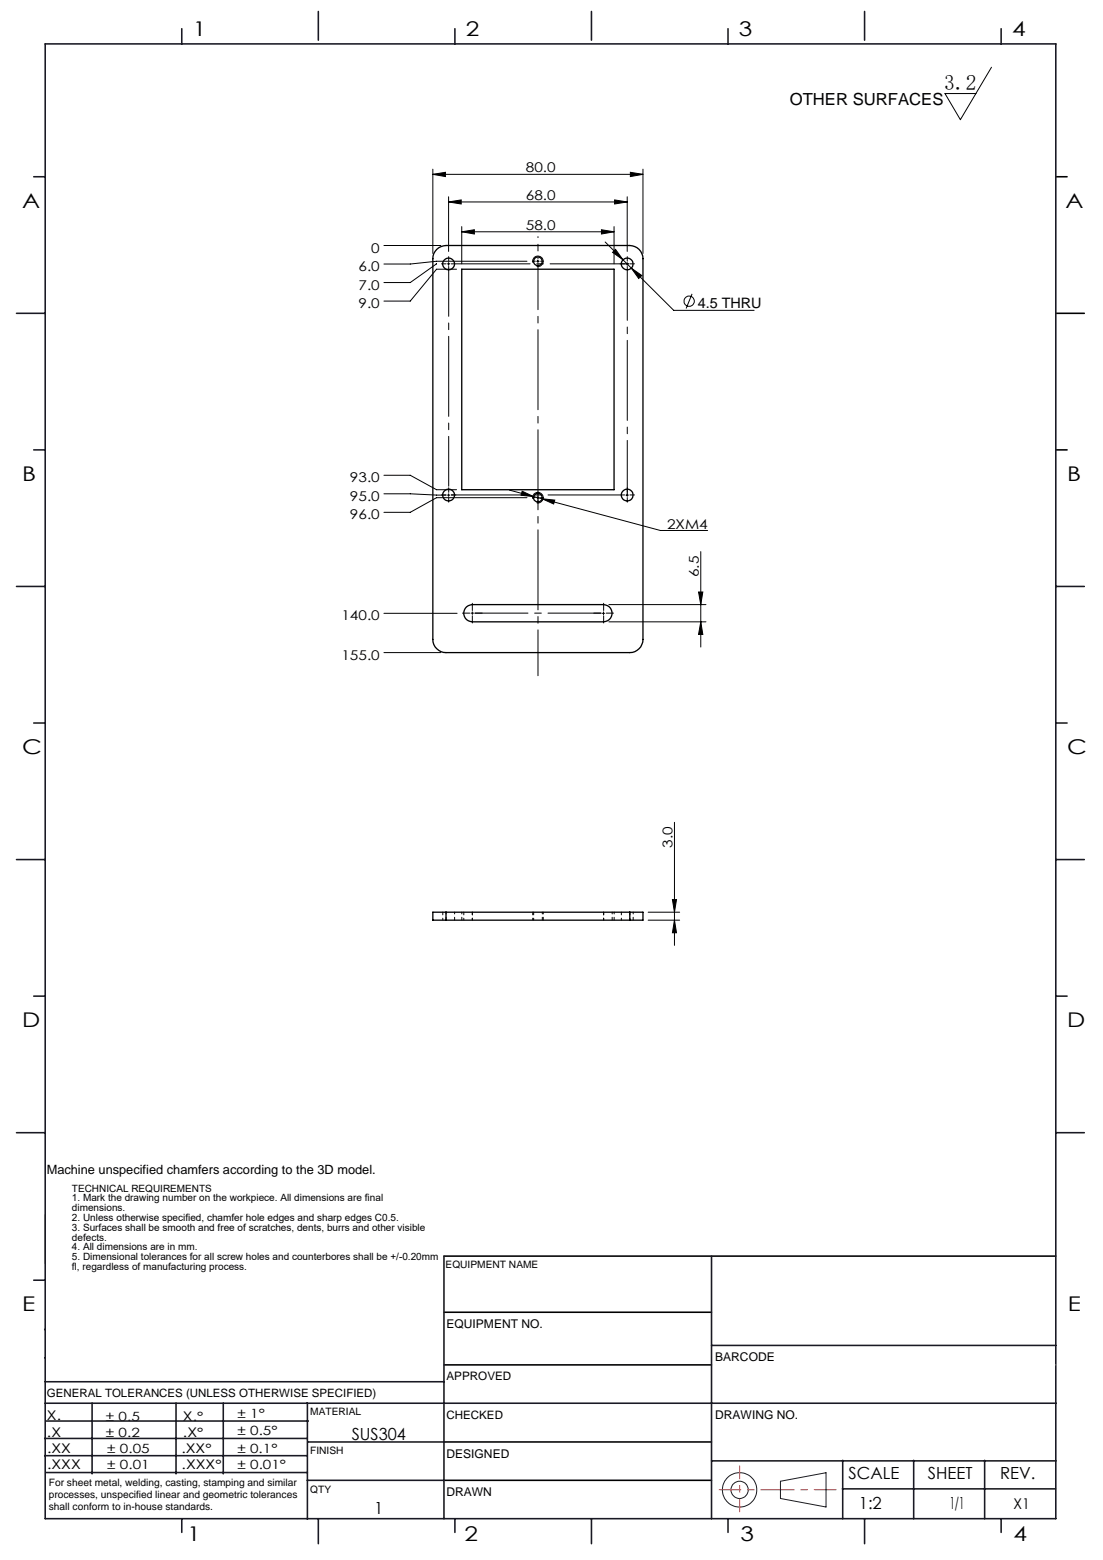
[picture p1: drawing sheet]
<svg xmlns="http://www.w3.org/2000/svg" width="210mm" height="297mm" viewBox="0 0 210 297" stroke-linecap="round" stroke-linejoin="round" font-family="sans-serif">
<g fill="none" stroke="#000" stroke-width=".19">
<path d="M188.8 12.8l-6 10-2.9-5h5.9M82.4 33.2l2.4-.4v.8zM82.4 32.2v16.1M82.4 33.2h40M85.4 38.4l2.4-.3v.7zM85.4 37.5v10.4M85.4 38.4h34M117 38.1l2.4 .3-2.4 .4zM119.4 37.5v10.4M120 32.8l2.4 .4-2.4 .4zM122.4 32.2v16.1M73.1 46.7h10.8"/>
<path d="M83 50.2l-4.9 3.6h-5M85.2 50.2h.5M85.4 50v.5M86.9 51.3h-3.8l-5 6h-5M87.9 44.1l2.4-.4v.9zM87.9 43.1v7.1M87.9 44.1h29M100.3 49.7h-17.2l-5 .6h-5M101.5 50a1 1 0 0 1 .8-1.2 1 1 0 0 1 1.1 1 1 1 0 0 1-1.2 .9M102.2 49.7h.5M102.4 49.5v.5M114.5 43.7l2.4 .4-2.4 .5z"/>
<path d="M115.2 46.1l13.1 13h15.3M116.6 48l.6-.5 1.4 2zM116.9 43.1v7.1M119.2 50.2h.5M119.4 50v.5M120.2 51l2 1.5-.6 .5zM131.8 55.9l-1.2 2.8M73.1 94h5l6.8 .3M73.1 90.5h5l5 2.7h3.8M85.2 94.3h.5M85.4 94v.5M97 93.3l4.6 1.2"/>
<path d="M99.4 93.5l2.2 1-2.4-.2zM100.3 94.8h-17.2l-5 2.7h-5M101.5 95a.99 .99 0 0 1 .8-1.2 .99 .99 0 0 1 1.1 1 .99 .99 0 0 1-1.2 .9M101.6 94.5l1.6 .5M102.2 94.8h.5M102.4 94.5v.5M103.2 95l2.4 .2-.2 .8zM103.2 95l22.5 6h9M119.2 94.3h.5M119.4 94v.5M73.1 116.8h13.9M114.7 116.8h.4"/>
<path d="M114.9 116.5v.5M115.9 115.1h18.5M115.9 118.4h18.5M133 112.7h.8l-.4 2.4zM133.4 105v18.2M133.4 118.4l.4 2.4h-.8zM73.1 124.2h10.8M128.4 156.6v23.4M123.4 173.7h6M123.4 175.2h6M128 171.3h.8l-.4 2.4zM128.4 175.2l.4 2.4h-.8z"/>
<circle cx="131.2" cy="57.3" r=".98"/>
</g>
<g fill="none" stroke="#191924" stroke-width=".19">
<path d="M8.6 231.2v9.4M148.6 282l8.7-1.6v6.5l-8.7-1.6z"/>
<circle cx="140.8" cy="283.7" r="3.3"/>
<circle cx="140.8" cy="283.7" r="1.64"/>
</g>
<path d="M102.4 49.2v-4.1" fill="none" stroke="#000" stroke-width=".19" stroke-dasharray="15.2 1.3 1.3 1.3" stroke-dashoffset="15.1"/>
<g fill="none" stroke="#000" stroke-width=".19" stroke-dasharray="15.2 1.3 1.3 1.3">
<path d="M84.9 50.2h-.8M85.4 49.7v-.8M101.9 49.7h-.5M102.9 49.7h.6M118.9 50.2h-.8M119.4 49.7v-.8M119.9 50.2h.9M84.9 94.2h-.8M85.4 93.7v-.8M85.4 94.7v.9M85.9 94.2h.9M101.9 94.7h-.5"/>
<path d="M102.4 94.2v-.5M102.4 95.2v.6M102.9 94.7h.6M119.4 93.7v-.8M119.4 94.7v.9M119.9 94.2h.9M89.4 116.7h-1.3M89.9 116.7v.3M89.9 116.7h.3M89.9 116.7v-.2M89.9 116.7h-.2M89.9 117.2v1.4"/>
<path d="M89.9 116.2v-1.3M90.4 116.7h1.4M114.4 116.7h-1.3M114.9 117.2v1.4M114.9 116.2v-1.3M115.4 116.7h1.4"/>
</g>
<path d="M102.4 50.2v78.4" fill="none" stroke="#000" stroke-width=".19" stroke-dasharray="15.2 1.3 1.3 1.3" stroke-dashoffset="6.5"/>
<path d="M119.4 50.7v43.4" fill="none" stroke="#000" stroke-width=".19" stroke-dasharray="15.2 1.3 1.3 1.3" stroke-dashoffset="5"/>
<path d="M118.9 94.2h-33" fill="none" stroke="#000" stroke-width=".19" stroke-dasharray="15.2 1.3 1.3 1.3" stroke-dashoffset=".6"/>
<path d="M85.4 50.7v41.9" fill="none" stroke="#000" stroke-width=".19" stroke-dasharray="15.2 1.3 1.3 1.3" stroke-dashoffset="5.7"/>
<path d="M85.9 50.2h33.8" fill="none" stroke="#000" stroke-width=".19" stroke-dasharray="15.2 1.3 1.3 1.3" stroke-dashoffset=".2"/>
<path d="M114.4 116.7h-24" fill="none" stroke="#000" stroke-width=".19" stroke-dasharray="15.2 1.3 1.3 1.3" stroke-dashoffset="5.1"/>
<g fill="none" stroke="#000" stroke-width=".19" stroke-dasharray="1.3 .6" stroke-dashoffset=".8">
<path d="M84.3 173.7v1.5M84.9 175.2v-1.5M86.6 175.2v-1.5M87.9 175.2v-1.5M88.3 173.7v1.5M89.9 173.7v1.5M101.4 173.7v1.5M101.6 173.7v1.5M103.3 175.2v-1.5M103.4 175.2v-1.5M114.9 173.7v1.5M116.6 175.2v-1.5"/>
<path d="M116.9 175.2v-1.5M118.3 173.7v1.5M119.9 173.7v1.5M120.6 175.2v-1.5"/>
</g>
<path d="M201 33.7h2.2M201 59.7h5.4M201 85.7h2.2M84.5 239.1h116.5M84.6 259.9h50.9M84.6 249.8h50.9M84.6 274.5h50.9M84.5 281.8h51" fill="none" stroke="#000" stroke-width=".3"/>
<path d="M136.9 283.6h22.3" fill="none" stroke="#f00" stroke-width=".19" stroke-dasharray="6.3 1.3 1.3 1.3" stroke-dashoffset="2.2"/>
<path d="M140.8 287.8v-8.7" fill="none" stroke="#f00" stroke-width=".19" stroke-dasharray="6.3 1.3 1.3 1.3" stroke-dashoffset="3.9"/>
<g fill="none" stroke="#191924" stroke-width=".3">
<path d="M8.6 8.4h192.4v280.7h-192.4zM34.6 5.5v2.9M60.6 2.2v5.5M86.6 5.5v2.9M112.6 2.2v5.5M138.6 5.5v2.9M164.6 2.2v5.5M190.6 5.5v2.9M6.4 33.7h2.2M3.1 59.7h5.5M6.4 85.7h2.2M3.1 111.7h5.5"/>
<path d="M201 111.7h5.4M6.4 137.7h2.2M201 137.7h2.2M3.1 163.7h5.5M201 163.7h5.4M6.4 189.6h2.2M201 189.6h2.2M3.1 215.6h5.5M201 215.6h5.4M84.5 239.1v50M135.5 239.1v50M6.4 243.7h2.2"/>
<path d="M8.5 253.1h.1M8.6 258.5h.1M135.5 256.1h65.5M8.5 277.1h49.9M8.5 273.9h49.9M8.6 267.2h192.4M8.6 263.1h75.9M8.8 270.5h49.9M17.5 267.2v13.4M33.5 267.2v13.4M42.5 267.2v13.4M58.5 267.2v22"/>
<path d="M58.6 274.5h26M135.5 278.1h65.5M160.4 278v11.1M174 278v11.1M187.5 278v11.1M8.8 280.3h49.7M34.6 289.1v2.6M58.5 281.8h26M60.6 289.1v4.8M86.6 289.1v2.6M112.6 289.1v4.8M138.6 289.1v2.6"/>
<path d="M160.4 283.5h40.5M164.6 289.1v4.8M190.6 289.1v2.6"/>
</g>
<path d="M201 259.9h.1" fill="none" stroke="#c0c0c0" stroke-width=".19"/>
<g fill="#000">
<path d="M87.9 44.1l2.4-.4v.9zM114.5 43.7l2.4 .4-2.4 .5zM85.4 38.4l2.4-.3v.7zM117 38.1l2.4 .3-2.4 .4zM82.4 33.2l2.4-.4v.8zM120 32.8l2.4 .4-2.4 .4z"/>
<path d="M117.2 47.5l-.6 .5 2 1.5zM120.2 51l1.4 2 .6-.5zM99.4 93.5l-.2 .8 2.4 .2zM103.2 95l2.2 1 .2-.8z"/>
<path d="M133 112.7h.8l-.4 2.4zM133.4 118.4l.4 2.4h-.8z"/>
<path d="M128 171.3h.8l-.4 2.4zM128.4 175.2l.4 2.4h-.8z"/>
</g>
<g fill="none" stroke="#000" stroke-width=".25">
<path d="M83.1 47.5a2.72 2.72 0 0 1 1.8-.8h35a2.53 2.53 0 0 1 2.5 2.5v72.5a2.53 2.53 0 0 1-2.5 2.5h-35a2.53 2.53 0 0 1-2.5-2.5v-72.5a2.32 2.32 0 0 1 .7-1.7zM87.9 51.3h29v41.9h-29zM88.8 115.5l1.1-.4h25a1.64 1.64 0 0 1 1.6 1.6 1.64 1.64 0 0 1-1.6 1.7h-25a1.65 1.65 0 0 1-1.5-1.1 1.65 1.65 0 0 1 .4-1.8zM84.9 173.7h-2.5v1.5h2.5M84.9 173.7v1.5M84.9 175.2h35M84.9 173.7h35M119.9 173.7h2.5v1.5h-2.5M119.9 173.7v1.5"/>
<circle cx="85.4" cy="50.2" r="1.12"/>
<circle cx="102.4" cy="49.8" r=".83"/>
<circle cx="119.4" cy="50.2" r="1.12"/>
<circle cx="85.4" cy="94.3" r="1.13"/>
<circle cx="102.4" cy="94.7" r=".82"/>
<circle cx="119.4" cy="94.3" r="1.13"/>
</g>
<text font-size="4.1" x="179.8" y="17.2">3.2</text>
<g font-size="3.9">
<text x="36.7" y="6.9">1</text>
<text x="88.7" y="6.9">2</text>
<text x="140.7" y="6.9">3</text>
<text x="192.7" y="6.9">4</text>
<text x="4.2" y="39.5">A</text>
<text x="202.9" y="39.5">A</text>
<text x="4.2" y="91.5">B</text>
<text x="203.2" y="91.5">B</text>
<text x="4.2" y="143.5">C</text>
<text x="203.2" y="143.5">C</text>
<text x="4.2" y="195.5">D</text>
<text x="203.2" y="195.5">D</text>
<text x="4.2" y="249.6">E</text>
<text x="203.3" y="249.6">E</text>
<text x="35.7" y="293.4">1</text>
<text x="88.4" y="293.4">2</text>
<text x="141" y="293.4">3</text>
<text x="193" y="293.4">4</text>
</g>
<g font-size="3.2">
<text x="150.4" y="20">OTHER SURFACES</text>
<text x="67" y="274.2">SUS304</text>
<text x="161.6" y="281.7">SCALE</text>
<text x="176.7" y="281.5">SHEET</text>
<text x="190.4" y="281.5">REV.</text>
<text x="163.5" y="287.4">1:2</text>
<text x="180.8" y="287.4">1/1</text>
<text x="71.3" y="288.2">1</text>
</g>
<text font-size="2.8" x="193" y="287.3">X1</text>
<text font-size="2.7" x="132.8" y="58.7">4.5 THRU</text>
<g font-size="2.6">
<text x="100.1" y="32.8">80.0</text>
<text x="100.1" y="38.1">68.0</text>
<text x="100.1" y="43.8">58.0</text>
<text x="68.2" y="51.6">6.0</text>
<text x="70.7" y="48.1">0</text>
<text x="68.2" y="55.2">7.0</text>
<text x="68.2" y="58.7">9.0</text>
<text x="66.6" y="91.8">93.0</text>
<text x="66.6" y="95.4">95.0</text>
<text x="66.6" y="98.9">96.0</text>
<text x="127" y="100.6">2XM4</text>
<text x="133.1" y="109.9" transform="rotate(-90 133.1 109.9)">6.5</text>
<text x="65" y="118.1">140.0</text>
<text x="65" y="125.6">155.0</text>
<text x="128.1" y="161.4" transform="rotate(-90 128.1 161.4)">3.0</text>
</g>
<g font-size="2.5">
<text x="8.9" y="273.6">.X</text>
<text x="8.9" y="270.4">X.</text>
<text x="34.8" y="273.7">.X°</text>
<text x="34.8" y="270.5">X.°</text>
<text x="9" y="276.7">.XX</text>
<text x="9" y="279.7">.XXX</text>
<text x="34.5" y="276.7">.XX°</text>
<text x="34.6" y="279.8">.XXX°</text>
</g>
<g font-size="2.4">
<text x="8.9" y="223.5">Machine unspecified chamfers according to the 3D model.</text>
<text x="45.2" y="270">± 1°</text>
<text x="20.2" y="270.4">± 0.5</text>
<text x="20.2" y="273.7">± 0.2</text>
<text x="45.2" y="273.2">± 0.5°</text>
<text x="20.4" y="279.7">± 0.01</text>
<text x="20.4" y="276.7">± 0.05</text>
<text x="45.2" y="276.7">± 0.1°</text>
<text x="45.2" y="279.7">± 0.01°</text>
</g>
<g font-size="2.3">
<text x="85" y="252.9">EQUIPMENT NO.</text>
<text x="136.2" y="259.2">BARCODE</text>
<text x="136.2" y="270.2">DRAWING NO.</text>
<text x="85" y="277.6">DESIGNED</text>
<text x="85" y="284.9">DRAWN</text>
</g>
<g font-size="2.2">
<text x="85" y="262.8">APPROVED</text>
<text x="8.9" y="265.9">GENERAL TOLERANCES (UNLESS OTHERWISE SPECIFIED)</text>
<text x="85" y="270.1">CHECKED</text>
</g>
<g font-size="1.9">
<text x="13.7" y="226.9">TECHNICAL REQUIREMENTS</text>
<text x="13.7" y="228.7">1. Mark the drawing number on the workpiece. All dimensions are final</text>
<text x="13.7" y="230.6">dimensions.</text>
<text x="13.7" y="232.5">2. Unless otherwise specified, chamfer hole edges and sharp edges C0.5.</text>
<text x="13.7" y="234.3">3. Surfaces shall be smooth and free of scratches, dents, burrs and other visible</text>
<text x="13.7" y="236.2">defects.</text>
<text x="13.7" y="238">4. All dimensions are in mm.</text>
<text x="13.7" y="239.9">5. Dimensional tolerances for all screw holes and counterbores shall be +/-0.20mm</text>
<text x="13.7" y="241.8">f</text>
<text x="13.7" y="241.8">l, regardless of manufacturing process.</text>
<text x="84.8" y="241.5">EQUIPMENT NAME</text>
<text x="59.1" y="269.5">MATERIAL</text>
<text x="59.1" y="276.9">FINISH</text>
<text x="9.3" y="282.9">For sheet metal, welding, casting, stamping and similar</text>
<text x="9.3" y="285.2">processes, unspecified linear and geometric tolerances</text>
<text x="9.3" y="287.4">shall conform to in-house standards.</text>
<text x="59.1" y="284.2">QTY</text>
</g>
</svg>
